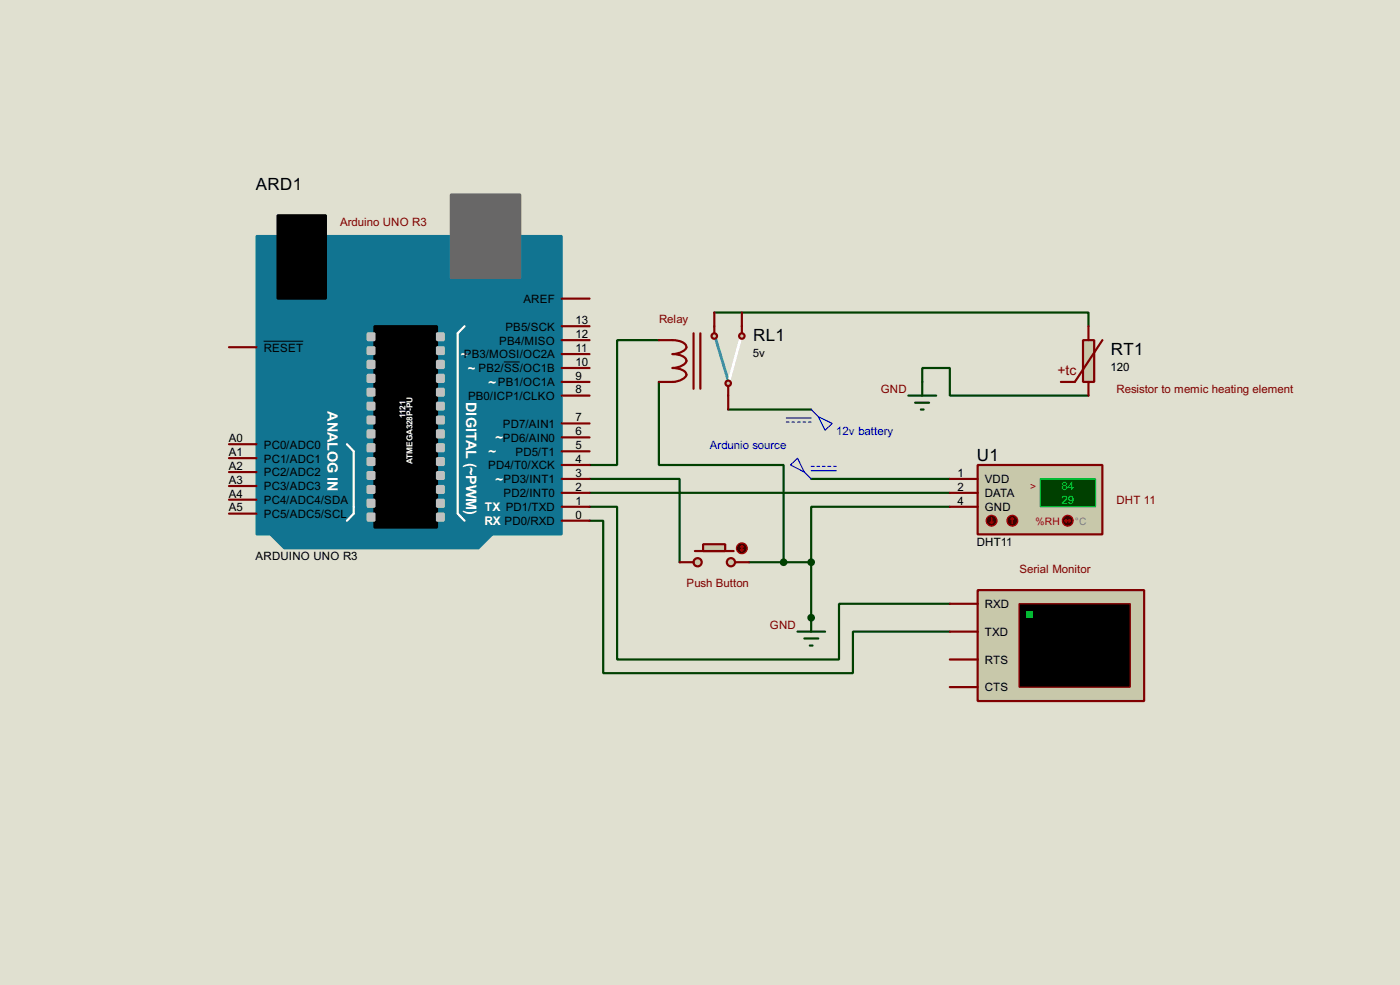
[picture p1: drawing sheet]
<svg xmlns="http://www.w3.org/2000/svg" width="256mm" height="180mm" viewBox="0 0 256 180" stroke-linecap="round" stroke-linejoin="round" font-family="sans-serif">
<path d="M0 0h256.5v180.3h-256.5z" fill="#e0e0d0"/>
<path d="M108 90.2h66" fill="none" stroke="#004000" stroke-width=".4"/>
<circle cx="148.6" cy="113.1" r=".2" fill="#004000"/>
<path d="M130.9 57.2h68.5v2.5M120.7 62.3h-7.6v22.8h-5.1M120.7 69.9v15.2h22.9v17.8M133.4 75h15.2M169 69.9v-2.5h5v5h25.4M108 87.7h16.5v15.2M108 92.8h5.1v27.9h40.6v-10.2h20.3M108 95.3h2.5v27.9h45.8v-7.6h17.7M148.6 87.7h25.4M174 92.8h-25.4v10.1M137.2 102.9h11.4M148.6 102.9v10.2" fill="none" stroke="#004000" stroke-width=".4"/>
<path d="M49.6 97.8h40.6l-2.5 2.6h-35.6z" fill-rule="evenodd" fill="#117491" stroke="#117491" stroke-width=".4"/>
<path d="M47 43.2h55.9v54.6h-55.9z" fill="#117491" stroke="#117491" stroke-width=".4"/>
<path d="M82.6 35.6h12.7v15.3h-12.7z" fill="#686767" stroke="#686767" stroke-width=".4"/>
<path d="M50.9 39.4h8.8v15.3h-8.8zM68.6 59.7h11.5v36.9h-11.5z" fill="#000" stroke="#000" stroke-width=".4"/>
<path d="M85.1 59.7l-1.2 1.3v33l1.2 1.3M63.6 81.3l1.2 1.3v11.4l-1.2 1.3" fill="none" stroke="#fff" stroke-width=".4"/>
<g fill="#c0c0c0" stroke="#c0c0c0" stroke-width=".4">
<path d="M80.1 61h1.2v1.3h-1.2z"/>
<path d="M80.1 63.6h1.2v1.2h-1.2z"/>
<path d="M80.1 66.1h1.2v1.3h-1.2z"/>
<path d="M80.1 68.6h1.2v1.3h-1.2z"/>
<path d="M80.1 71.2h1.2v1.2h-1.2z"/>
<path d="M80.1 73.7h1.2v1.3h-1.2z"/>
<path d="M80.1 76.3h1.2v1.2h-1.2z"/>
<path d="M80.1 78.8h1.2v1.3h-1.2z"/>
<path d="M80.1 81.3h1.2v1.3h-1.2z"/>
<path d="M80.1 83.9h1.2v1.2h-1.2z"/>
<path d="M80.1 86.4h1.2v1.3h-1.2z"/>
<path d="M80.1 89h1.2v1.2h-1.2z"/>
<path d="M80.1 91.5h1.2v1.3h-1.2z"/>
<path d="M80.1 94h1.2v1.3h-1.2z"/>
<path d="M67.4 61h1.2v1.3h-1.2z"/>
<path d="M67.4 63.6h1.2v1.2h-1.2z"/>
<path d="M67.4 66.1h1.2v1.3h-1.2z"/>
<path d="M67.4 68.6h1.2v1.3h-1.2z"/>
<path d="M67.4 71.2h1.2v1.2h-1.2z"/>
<path d="M67.4 73.7h1.2v1.3h-1.2z"/>
<path d="M67.4 76.3h1.2v1.2h-1.2z"/>
<path d="M67.4 78.8h1.2v1.3h-1.2z"/>
<path d="M67.4 81.3h1.2v1.3h-1.2z"/>
<path d="M67.4 83.9h1.2v1.2h-1.2z"/>
<path d="M67.4 86.4h1.2v1.3h-1.2z"/>
<path d="M67.4 89h1.2v1.2h-1.2z"/>
<path d="M67.4 91.5h1.2v1.3h-1.2z"/>
<path d="M67.4 94h1.2v1.3h-1.2z"/>
</g>
<g fill="none" stroke="#800000" stroke-width=".4">
<path d="M102.9 59.7h5.1M102.9 54.7h5.1M42 63.6h5M102.9 77.5h5.1M102.9 72.4h5.1M102.9 69.9h5.1M102.9 67.4h5.1M102.9 64.8h5.1M102.9 62.3h5.1M42 94h5M42 91.5h5M42 89h5"/>
<path d="M42 86.4h5M42 83.9h5M42 81.3h5M102.9 95.3h5.1M102.9 92.8h5.1M102.9 90.2h5.1M102.9 87.7h5.1M102.9 85.1h5.1M102.9 82.6h5.1M102.9 80.1h5.1"/>
</g>
<path d="M48.3 62.5h7.3M92.3 66.3h2.9" fill="none" stroke="#000" stroke-width=".18"/>
<path d="M179.1 85.1h22.9v12.7h-22.9z" fill="#c8c8aa" stroke="#800000" stroke-width=".4"/>
<path d="M190.6 87.7h10.1v5.1h-10.1z" fill="#004000" stroke="#0f0" stroke-width=".2"/>
<path d="M174 90.2h5.1M174 87.7h5.1M174 92.8h5.1" fill="none" stroke="#800000" stroke-width=".4"/>
<circle cx="185.4" cy="95.3" r="1" fill="#400000" stroke="#f00" stroke-width=".2"/>
<path d="M185.5 94.8l-.3 .3M185.5 94.8l.2 .3M185.5 94.8v1" fill="none" stroke="#f00" stroke-width=".2"/>
<circle cx="181.6" cy="95.3" r="1" fill="#400000" stroke="#f00" stroke-width=".2"/>
<path d="M181.4 95.6l.3 .2M181.7 94.8v1M181.9 95.6l-.2 .2" fill="none" stroke="#f00" stroke-width=".2"/>
<circle cx="195.6" cy="95.3" r="1" fill="#400000" stroke="#f00" stroke-width=".2"/>
<path d="M195.1 95.3h1M195.1 95.3l.3 .3M195.4 95.1l-.3 .2M195.9 95.1l.2 .2M196.1 95.3l-.2 .3" fill="none" stroke="#f00" stroke-width=".2"/>
<path d="M146.1 115.6h5.1M147.4 116.9h2.5M148.4 118.2h.5M148.6 113.1v2.5" fill="none" stroke="#004000" stroke-width=".4"/>
<circle cx="148.6" cy="113.1" r=".5" fill="#004000" stroke="#004000" stroke-width=".4"/>
<g fill="#c8c8aa" stroke="#800000" stroke-width=".4">
<circle cx="133.9" cy="102.9" r=".75"/>
<circle cx="127.8" cy="102.9" r=".75"/>
</g>
<path d="M127.3 100.9h7.1" fill="none" stroke="#800000" stroke-width=".4"/>
<path d="M128.8 99.6h4.1v1.3h-4.1z" fill="#c8c8aa" stroke="#800000" stroke-width=".4"/>
<path d="M124.5 102.9h2.6M134.7 102.9h2.5" fill="none" stroke="#800000" stroke-width=".4"/>
<circle cx="135.9" cy="100.4" r="1" fill="#400000" stroke="#f00" stroke-width=".2"/>
<path d="M135.9 99.9v1M135.9 99.9l-.2 .2M135.9 99.9l.3 .2M135.7 100.6l.2 .3M136.2 100.6l-.3 .3" fill="none" stroke="#f00" stroke-width=".2"/>
<circle cx="148.6" cy="102.9" r=".5" fill="#004000" stroke="#004000" stroke-width=".4"/>
<path d="M179.1 108h30.5v20.3h-30.5z" fill="#c8c8aa" stroke="#800000" stroke-width=".4"/>
<path d="M186.7 110.5h20.4v15.3h-20.4z" fill="#000" stroke="#800000" stroke-width=".25"/>
<path d="M188 111.8h1.3v1.3h-1.3z" fill="#0f0"/>
<path d="M130.9 59.7v1.3M135.9 59.7v1.3M123.2 62.3a3.1 3.1 0 0 1 2.5 .9 .88 .88 0 0 1-.7 1.2l-1.2 .3-.6 .1a3.2 3.2 0 0 1 2.5 .9 .9 .9 0 0 1-.7 1.2l-1.2 .4-.6 .1a3.2 3.2 0 0 1 2.5 .8 .89 .89 0 0 1-.7 1.2l-1.2 .4-.6 .1M127.1 61v10.2M128.3 61v10.2M133.4 70.7v1.7M174 110.5h5.1M174 115.6h5.1M174 120.7h5.1M174 125.8h5.1" fill="none" stroke="#800000" stroke-width=".4"/>
<path d="M144.8 85.1l1.3-1.2 1.3 2.5zM147.4 86.4l1.2 1.3M148.6 85.4h.6M148.6 86.2h4.6M149.7 85.4h.5M150.7 85.4h.5M151.7 85.4h.5M152.7 85.4h.5" fill="none" stroke="#0000c0" stroke-width=".2"/>
<path d="M131.1 62l2.3 7.7" fill="none" stroke="#00c0c0" stroke-width=".5"/>
<path d="M135.7 62l-2 7.4" fill="none" stroke="#feffff" stroke-width=".5"/>
<g fill="#c8c8aa" stroke="#800000" stroke-width=".4">
<circle cx="133.4" cy="70.2" r=".5"/>
<circle cx="135.9" cy="61.5" r=".5"/>
<circle cx="130.8" cy="61.5" r=".5"/>
</g>
<path d="M130.9 57.2v2.5M135.9 57.2v2.5M120.7 62.3h2.5M120.7 69.9h2.5M133.4 72.4v2.6" fill="none" stroke="#800000" stroke-width=".4"/>
<circle cx="143.5" cy="102.9" r=".5" fill="#004000" stroke="#004000" stroke-width=".4"/>
<path d="M144.1 77.3h.5M144.1 76.5h4.5M145.1 77.3h.5M146.1 77.3h.5M147.1 77.3h.5M148.1 77.3h.5M148.6 75l1.3 1.3M149.9 76.3l2.6 1.2-1.3 1.3z" fill="none" stroke="#0000c0" stroke-width=".2"/>
<path d="M166.4 72.4h5.1M167.7 73.7h2.5M168.7 75h.5M169 69.9v2.5" fill="none" stroke="#004000" stroke-width=".4"/>
<path d="M198.4 62.3h2.1v7.6h-2.1z" fill="#c8c8aa" stroke="#800000" stroke-width=".4"/>
<path d="M199.4 59.7v2.6M199.4 69.9v2.5M202 62.3l-5.1 7.6h-2.5" fill="none" stroke="#800000" stroke-width=".4"/>
<g font-size="3.5">
<text x="46.9" y="34.8">ARD1</text>
<text x="138" y="62.4">RL1</text>
<text x="203.5" y="64.9">RT1</text>
<text x="179" y="84.3">U1</text>
</g>
<g font-size="3" fill="#fff">
<text x="60" y="75.3" transform="rotate(90 60 75.3)">ANALOG IN</text>
<text x="85.4" y="73.6" transform="rotate(90 85.4 73.6)">DIGITAL (~PWM)</text>
</g>
<text font-size="2.9" fill="#800000" x="193.8" y="68.7">+tc</text>
<g font-size="2.7" fill="#fff">
<text x="84.4" y="65.7">~</text>
<text x="85.7" y="68.3">~</text>
<text x="89.5" y="70.8">~</text>
<text x="89.5" y="83.5">~</text>
<text x="90.8" y="81">~</text>
<text x="90.8" y="88.5">~</text>
</g>
<g font-size="2.5" fill="#fff">
<text x="88.8" y="93.6">TX PD1/TXD</text>
<text x="88.7" y="96.1">RX PD0/RXD</text>
</g>
<g font-size="2.4" fill="#800000">
<text x="62.3" y="41.4">Arduino UNO R3</text>
<text x="120.7" y="59.2">Relay</text>
<text x="161.3" y="71.9">GND</text>
<text x="204.5" y="71.9">Resistor to memic heating element</text>
<text x="204.5" y="92.2">DHT 11</text>
<text x="125.8" y="107.5">Push Button</text>
<text x="186.7" y="104.9">Serial Monitor</text>
<text x="141" y="115.1">GND</text>
</g>
<g font-size="2.4">
<text x="95.9" y="55.4">AREF</text>
<text x="105.5" y="59.3">13</text>
<text x="48.3" y="64.4">RESET</text>
<text x="85" y="65.6">PB3/MOSI/OC2A</text>
<text x="91.4" y="63.1">PB4/MISO</text>
<text x="92.6" y="60.5">PB5/SCK</text>
<text x="105.5" y="64.4">11</text>
<text x="105.5" y="61.9">12</text>
<text x="137.9" y="65.4">5v</text>
<text x="87.7" y="68.1">PB2/SS/OC1B</text>
<text x="91.2" y="70.7">PB1/OC1A</text>
<text x="105.5" y="72">8</text>
<text x="105.5" y="69.5">9</text>
<text x="105.5" y="67">10</text>
<text x="203.5" y="67.9">120</text>
<text x="85.7" y="73.2">PB0/ICP1/CLKO</text>
<text x="105.5" y="77.1">7</text>
<text x="41.9" y="83.5">A1</text>
<text x="41.9" y="80.9">A0</text>
<text x="48.3" y="82.1">PC0/ADC0</text>
<text x="92.1" y="80.8">PD6/AIN0</text>
<text x="92.1" y="78.3">PD7/AIN1</text>
<text x="94.4" y="83.4">PD5/T1</text>
<text x="105.5" y="82.2">5</text>
<text x="105.5" y="79.7">6</text>
<text x="41.9" y="88.5">A3</text>
<text x="41.9" y="86">A2</text>
<text x="48.3" y="89.8">PC3/ADC3</text>
<text x="48.3" y="87.2">PC2/ADC2</text>
<text x="48.3" y="84.7">PC1/ADC1</text>
<text x="89.4" y="85.9">PD4/T0/XCK</text>
<text x="92.2" y="88.5">PD3/INT1</text>
<text x="105.5" y="89.8">2</text>
<text x="105.5" y="87.3">3</text>
<text x="105.5" y="84.7">4</text>
<text x="175.4" y="89.8">2</text>
<text x="175.4" y="87.3">1</text>
<text x="180.4" y="88.5">VDD</text>
<text x="41.9" y="93.6">A5</text>
<text x="41.9" y="91.1">A4</text>
<text x="48.3" y="94.8">PC5/ADC5/SCL</text>
<text x="48.3" y="92.3">PC4/ADC4/SDA</text>
<text x="92.2" y="91">PD2/INT0</text>
<text x="105.5" y="94.9">0</text>
<text x="105.5" y="92.4">1</text>
<text x="175.4" y="92.4">4</text>
<text x="180.4" y="91">DATA</text>
<text x="180.4" y="93.6">GND</text>
<text x="178.9" y="100">DHT11</text>
<text x="46.8" y="102.6">ARDUINO UNO R3</text>
<text x="180.4" y="111.3">RXD</text>
<text x="180.4" y="116.4">TXD</text>
<text x="180.4" y="121.5">RTS</text>
<text x="180.4" y="126.6">CTS</text>
</g>
<g font-size="2.4" fill="#0000c0">
<text x="130" y="82.1">Ardunio source</text>
<text x="153.2" y="79.6">12v battery</text>
</g>
<g font-size="2.4" fill="#0f0">
<text x="194.5" y="89.8">84</text>
<text x="194.5" y="92.3">29</text>
</g>
<g font-size="2.1" fill="#c00000">
<text x="188.7" y="89.7">&gt;</text>
<text x="189.7" y="96">%RH</text>
</g>
<text font-size="2.1" fill="#808080" x="196.9" y="96">°C</text>
<g font-size="1.7" fill="#fff">
<text x="74.3" y="76.5" transform="rotate(-90 74.3 76.5)">1121</text>
<text x="75.6" y="84.9" transform="rotate(-90 75.6 84.9)">ATMEGA328P-PU</text>
</g>
</svg>
